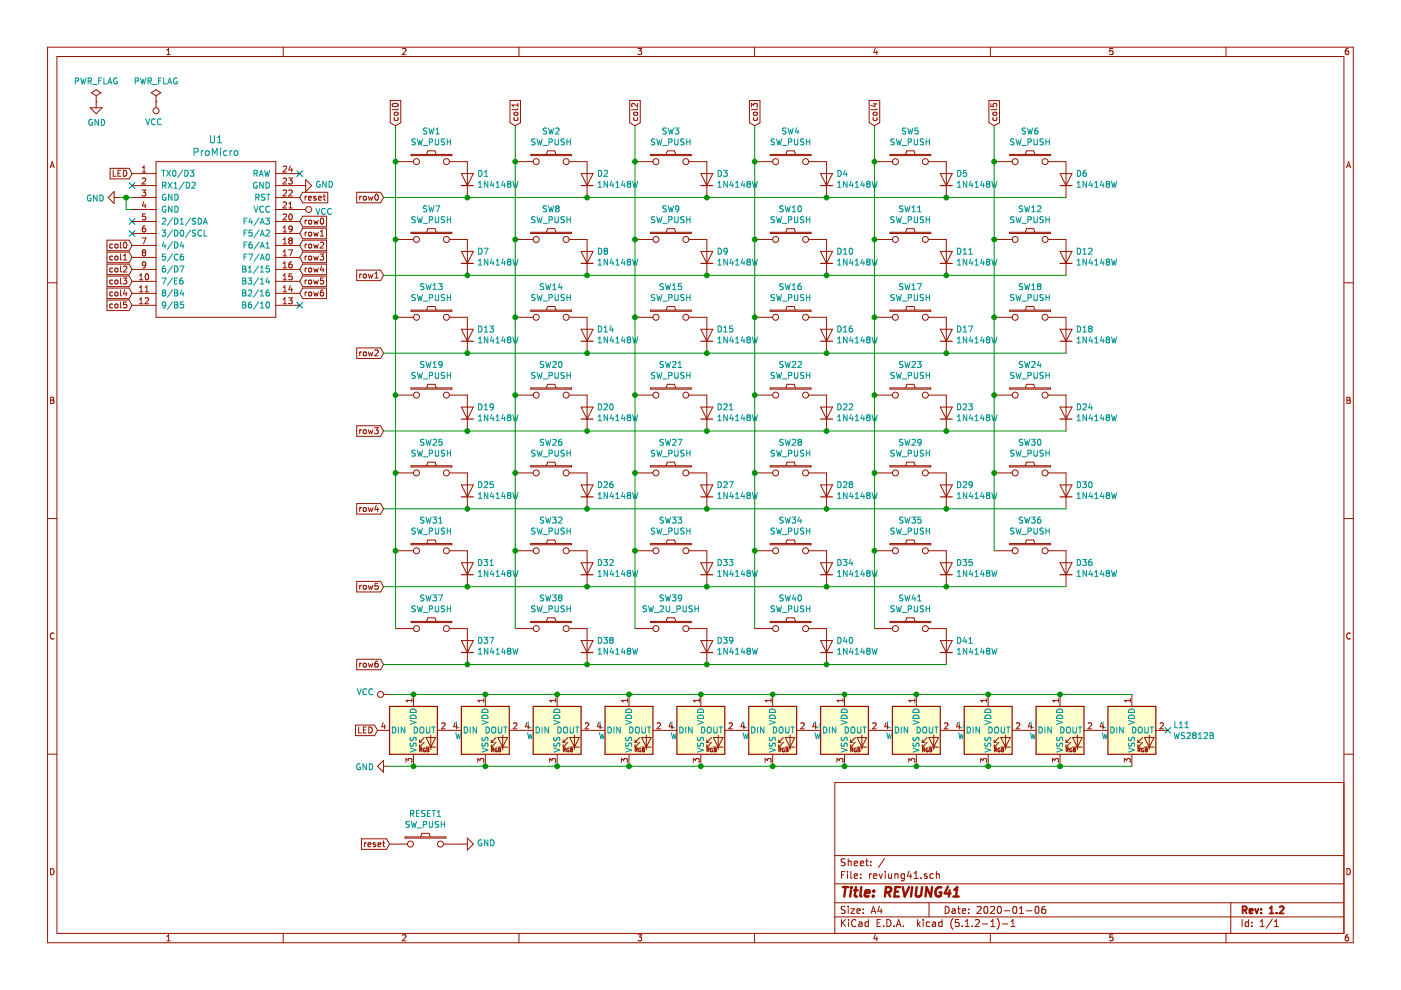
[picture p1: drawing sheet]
EESchema Schematic File Version 4
LIBS:reviung41-cache
EELAYER 29 0
EELAYER END
$Descr A4 11693 8268
encoding utf-8
Sheet 1 1
Title "REVIUNG41"
Date "2020-01-06"
Rev "1.2"
Comp ""
Comment1 ""
Comment2 ""
Comment3 ""
Comment4 ""
$EndDescr
$Comp
L power:PWR_FLAG #FLG01
U 1 1
P 800 850
F 0 "#FLG01" H 800 925 50  0001 C CNN
F 1 "PWR_FLAG" H 800 1023 50  0000 C CNN
F 2 "" H 800 850 50  0001 C CNN
F 3 "~" H 800 850 50  0001 C CNN
	1    800  850 
	1    0    0    -1  
$EndComp
$Comp
L power:GND #PWR01
U 1 1
P 800 850
F 0 "#PWR01" H 800 600 50  0001 C CNN
F 1 "GND" H 805 677 50  0000 C CNN
F 2 "" H 800 850 50  0001 C CNN
F 3 "" H 800 850 50  0001 C CNN
	1    800  850 
	1    0    0    -1  
$EndComp
$Comp
L power:PWR_FLAG #FLG02
U 1 1
P 1300 850
F 0 "#FLG02" H 1300 925 50  0001 C CNN
F 1 "PWR_FLAG" H 1300 1023 50  0000 C CNN
F 2 "" H 1300 850 50  0001 C CNN
F 3 "~" H 1300 850 50  0001 C CNN
	1    1300 850 
	1    0    0    -1  
$EndComp
$Comp
L power:VCC #PWR02
U 1 1
P 1300 850
F 0 "#PWR02" H 1300 700 50  0001 C CNN
F 1 "VCC" H 1318 1023 50  0000 C CNN
F 2 "" H 1300 850 50  0001 C CNN
F 3 "" H 1300 850 50  0001 C CNN
	1    1300 850 
	-1   0    0    1   
$EndComp
$Comp
L _reviung-kbd:ProMicro U1
U 1 1
P 1800 2200
F 0 "U1" H 1800 3237 60  0000 C CNN
F 1 "ProMicro" H 1800 3131 60  0000 C CNN
F 2 "_reviung-kbd:ProMicro" H 1900 1150 60  0001 C CNN
F 3 "" H 1900 1150 60  0000 C CNN
	1    1800 2200
	1    0    0    -1  
$EndComp
$Comp
L power:GND #PWR03
U 1 1
P 2500 1550
F 0 "#PWR03" H 2500 1300 50  0001 C CNN
F 1 "GND" V 2505 1422 50  0000 R CNN
F 2 "" H 2500 1550 50  0001 C CNN
F 3 "" H 2500 1550 50  0001 C CNN
	1    2500 1550
	0    -1   -1   0   
$EndComp
$Comp
L power:VCC #PWR05
U 1 1
P 2500 1750
F 0 "#PWR05" H 2500 1600 50  0001 C CNN
F 1 "VCC" V 2517 1878 50  0000 L CNN
F 2 "" H 2500 1750 50  0001 C CNN
F 3 "" H 2500 1750 50  0001 C CNN
	1    2500 1750
	0    1    1    0   
$EndComp
Wire Wire Line
	1100 1650 1050 1650
$Comp
L power:GND #PWR04
U 1 1
P 1000 1650
F 0 "#PWR04" H 1000 1400 50  0001 C CNN
F 1 "GND" V 1005 1522 50  0000 R CNN
F 2 "" H 1000 1650 50  0001 C CNN
F 3 "" H 1000 1650 50  0001 C CNN
	1    1000 1650
	0    1    1    0   
$EndComp
Wire Wire Line
	1100 1750 1050 1750
Wire Wire Line
	1050 1750 1050 1650
Connection ~ 1050 1650
Wire Wire Line
	1050 1650 1000 1650
$Comp
L Diode:1N4148W D4
U 1 1
P 6900 1500
F 0 "D4" V 6946 1420 50  0000 R CNN
F 1 "1N4148W" V 6855 1420 50  0000 R CNN
F 2 "_reviung-kbd:D3_SMD_1side" H 6900 1325 50  0001 C CNN
F 3 "https://www.vishay.com/docs/85748/1n4148w.pdf" H 6900 1500 50  0001 C CNN
	1    6900 1500
	0    -1   -1   0   
$EndComp
$Comp
L _reviung-kbd:SW_PUSH SW4
U 1 1
P 6600 1350
F 0 "SW4" H 6600 1605 50  0000 C CNN
F 1 "SW_PUSH" H 6600 1514 50  0000 C CNN
F 2 "_reviung-kbd:MXOnly-1U-Hotswap" H 6600 1350 50  0001 C CNN
F 3 "" H 6600 1350 50  0000 C CNN
	1    6600 1350
	1    0    0    -1  
$EndComp
$Comp
L Diode:1N4148W D3
U 1 1
P 5900 1500
F 0 "D3" V 5946 1420 50  0000 R CNN
F 1 "1N4148W" V 5855 1420 50  0000 R CNN
F 2 "_reviung-kbd:D3_SMD_1side" H 5900 1325 50  0001 C CNN
F 3 "https://www.vishay.com/docs/85748/1n4148w.pdf" H 5900 1500 50  0001 C CNN
	1    5900 1500
	0    -1   -1   0   
$EndComp
$Comp
L _reviung-kbd:SW_PUSH SW3
U 1 1
P 5600 1350
F 0 "SW3" H 5600 1605 50  0000 C CNN
F 1 "SW_PUSH" H 5600 1514 50  0000 C CNN
F 2 "_reviung-kbd:MXOnly-1U-Hotswap" H 5600 1350 50  0001 C CNN
F 3 "" H 5600 1350 50  0000 C CNN
	1    5600 1350
	1    0    0    -1  
$EndComp
$Comp
L Diode:1N4148W D2
U 1 1
P 4900 1500
F 0 "D2" V 4946 1420 50  0000 R CNN
F 1 "1N4148W" V 4855 1420 50  0000 R CNN
F 2 "_reviung-kbd:D3_SMD_1side" H 4900 1325 50  0001 C CNN
F 3 "https://www.vishay.com/docs/85748/1n4148w.pdf" H 4900 1500 50  0001 C CNN
	1    4900 1500
	0    -1   -1   0   
$EndComp
$Comp
L _reviung-kbd:SW_PUSH SW2
U 1 1
P 4600 1350
F 0 "SW2" H 4600 1605 50  0000 C CNN
F 1 "SW_PUSH" H 4600 1514 50  0000 C CNN
F 2 "_reviung-kbd:MXOnly-1U-Hotswap" H 4600 1350 50  0001 C CNN
F 3 "" H 4600 1350 50  0000 C CNN
	1    4600 1350
	1    0    0    -1  
$EndComp
$Comp
L Diode:1N4148W D1
U 1 1
P 3900 1500
F 0 "D1" V 3946 1420 50  0000 R CNN
F 1 "1N4148W" V 3855 1420 50  0000 R CNN
F 2 "_reviung-kbd:D3_SMD_1side" H 3900 1325 50  0001 C CNN
F 3 "https://www.vishay.com/docs/85748/1n4148w.pdf" H 3900 1500 50  0001 C CNN
	1    3900 1500
	0    -1   -1   0   
$EndComp
$Comp
L _reviung-kbd:SW_PUSH SW1
U 1 1
P 3600 1350
F 0 "SW1" H 3600 1605 50  0000 C CNN
F 1 "SW_PUSH" H 3600 1514 50  0000 C CNN
F 2 "_reviung-kbd:MXOnly-1U-Hotswap" H 3600 1350 50  0001 C CNN
F 3 "" H 3600 1350 50  0000 C CNN
	1    3600 1350
	1    0    0    -1  
$EndComp
$Comp
L _reviung-kbd:SW_PUSH SW5
U 1 1
P 7600 1350
F 0 "SW5" H 7600 1605 50  0000 C CNN
F 1 "SW_PUSH" H 7600 1514 50  0000 C CNN
F 2 "_reviung-kbd:MXOnly-1U-Hotswap" H 7600 1350 50  0001 C CNN
F 3 "" H 7600 1350 50  0000 C CNN
	1    7600 1350
	1    0    0    -1  
$EndComp
$Comp
L Diode:1N4148W D5
U 1 1
P 7900 1500
F 0 "D5" V 7946 1420 50  0000 R CNN
F 1 "1N4148W" V 7855 1420 50  0000 R CNN
F 2 "_reviung-kbd:D3_SMD_1side" H 7900 1325 50  0001 C CNN
F 3 "https://www.vishay.com/docs/85748/1n4148w.pdf" H 7900 1500 50  0001 C CNN
	1    7900 1500
	0    -1   -1   0   
$EndComp
$Comp
L _reviung-kbd:SW_PUSH SW6
U 1 1
P 8600 1350
F 0 "SW6" H 8600 1605 50  0000 C CNN
F 1 "SW_PUSH" H 8600 1514 50  0000 C CNN
F 2 "_reviung-kbd:MXOnly-1U-Hotswap" H 8600 1350 50  0001 C CNN
F 3 "" H 8600 1350 50  0000 C CNN
	1    8600 1350
	1    0    0    -1  
$EndComp
$Comp
L Diode:1N4148W D6
U 1 1
P 8900 1500
F 0 "D6" V 8946 1420 50  0000 R CNN
F 1 "1N4148W" V 8855 1420 50  0000 R CNN
F 2 "_reviung-kbd:D3_SMD_1side" H 8900 1325 50  0001 C CNN
F 3 "https://www.vishay.com/docs/85748/1n4148w.pdf" H 8900 1500 50  0001 C CNN
	1    8900 1500
	0    -1   -1   0   
$EndComp
$Comp
L Diode:1N4148W D10
U 1 1
P 6900 2150
F 0 "D10" V 6946 2070 50  0000 R CNN
F 1 "1N4148W" V 6855 2070 50  0000 R CNN
F 2 "_reviung-kbd:D3_SMD_1side" H 6900 1975 50  0001 C CNN
F 3 "https://www.vishay.com/docs/85748/1n4148w.pdf" H 6900 2150 50  0001 C CNN
	1    6900 2150
	0    -1   -1   0   
$EndComp
$Comp
L _reviung-kbd:SW_PUSH SW10
U 1 1
P 6600 2000
F 0 "SW10" H 6600 2255 50  0000 C CNN
F 1 "SW_PUSH" H 6600 2164 50  0000 C CNN
F 2 "_reviung-kbd:MXOnly-1U-Hotswap" H 6600 2000 50  0001 C CNN
F 3 "" H 6600 2000 50  0000 C CNN
	1    6600 2000
	1    0    0    -1  
$EndComp
$Comp
L Diode:1N4148W D9
U 1 1
P 5900 2150
F 0 "D9" V 5946 2070 50  0000 R CNN
F 1 "1N4148W" V 5855 2070 50  0000 R CNN
F 2 "_reviung-kbd:D3_SMD_1side" H 5900 1975 50  0001 C CNN
F 3 "https://www.vishay.com/docs/85748/1n4148w.pdf" H 5900 2150 50  0001 C CNN
	1    5900 2150
	0    -1   -1   0   
$EndComp
$Comp
L _reviung-kbd:SW_PUSH SW9
U 1 1
P 5600 2000
F 0 "SW9" H 5600 2255 50  0000 C CNN
F 1 "SW_PUSH" H 5600 2164 50  0000 C CNN
F 2 "_reviung-kbd:MXOnly-1U-Hotswap" H 5600 2000 50  0001 C CNN
F 3 "" H 5600 2000 50  0000 C CNN
	1    5600 2000
	1    0    0    -1  
$EndComp
$Comp
L Diode:1N4148W D8
U 1 1
P 4900 2150
F 0 "D8" V 4946 2070 50  0000 R CNN
F 1 "1N4148W" V 4855 2070 50  0000 R CNN
F 2 "_reviung-kbd:D3_SMD_1side" H 4900 1975 50  0001 C CNN
F 3 "https://www.vishay.com/docs/85748/1n4148w.pdf" H 4900 2150 50  0001 C CNN
	1    4900 2150
	0    -1   -1   0   
$EndComp
$Comp
L _reviung-kbd:SW_PUSH SW8
U 1 1
P 4600 2000
F 0 "SW8" H 4600 2255 50  0000 C CNN
F 1 "SW_PUSH" H 4600 2164 50  0000 C CNN
F 2 "_reviung-kbd:MXOnly-1U-Hotswap" H 4600 2000 50  0001 C CNN
F 3 "" H 4600 2000 50  0000 C CNN
	1    4600 2000
	1    0    0    -1  
$EndComp
$Comp
L Diode:1N4148W D7
U 1 1
P 3900 2150
F 0 "D7" V 3946 2070 50  0000 R CNN
F 1 "1N4148W" V 3855 2070 50  0000 R CNN
F 2 "_reviung-kbd:D3_SMD_1side" H 3900 1975 50  0001 C CNN
F 3 "https://www.vishay.com/docs/85748/1n4148w.pdf" H 3900 2150 50  0001 C CNN
	1    3900 2150
	0    -1   -1   0   
$EndComp
$Comp
L _reviung-kbd:SW_PUSH SW7
U 1 1
P 3600 2000
F 0 "SW7" H 3600 2255 50  0000 C CNN
F 1 "SW_PUSH" H 3600 2164 50  0000 C CNN
F 2 "_reviung-kbd:MXOnly-1U-Hotswap" H 3600 2000 50  0001 C CNN
F 3 "" H 3600 2000 50  0000 C CNN
	1    3600 2000
	1    0    0    -1  
$EndComp
$Comp
L _reviung-kbd:SW_PUSH SW11
U 1 1
P 7600 2000
F 0 "SW11" H 7600 2255 50  0000 C CNN
F 1 "SW_PUSH" H 7600 2164 50  0000 C CNN
F 2 "_reviung-kbd:MXOnly-1U-Hotswap" H 7600 2000 50  0001 C CNN
F 3 "" H 7600 2000 50  0000 C CNN
	1    7600 2000
	1    0    0    -1  
$EndComp
$Comp
L Diode:1N4148W D11
U 1 1
P 7900 2150
F 0 "D11" V 7946 2070 50  0000 R CNN
F 1 "1N4148W" V 7855 2070 50  0000 R CNN
F 2 "_reviung-kbd:D3_SMD_1side" H 7900 1975 50  0001 C CNN
F 3 "https://www.vishay.com/docs/85748/1n4148w.pdf" H 7900 2150 50  0001 C CNN
	1    7900 2150
	0    -1   -1   0   
$EndComp
$Comp
L _reviung-kbd:SW_PUSH SW12
U 1 1
P 8600 2000
F 0 "SW12" H 8600 2255 50  0000 C CNN
F 1 "SW_PUSH" H 8600 2164 50  0000 C CNN
F 2 "_reviung-kbd:MXOnly-1U-Hotswap" H 8600 2000 50  0001 C CNN
F 3 "" H 8600 2000 50  0000 C CNN
	1    8600 2000
	1    0    0    -1  
$EndComp
$Comp
L Diode:1N4148W D12
U 1 1
P 8900 2150
F 0 "D12" V 8946 2070 50  0000 R CNN
F 1 "1N4148W" V 8855 2070 50  0000 R CNN
F 2 "_reviung-kbd:D3_SMD_1side" H 8900 1975 50  0001 C CNN
F 3 "https://www.vishay.com/docs/85748/1n4148w.pdf" H 8900 2150 50  0001 C CNN
	1    8900 2150
	0    -1   -1   0   
$EndComp
$Comp
L Diode:1N4148W D16
U 1 1
P 6900 2800
F 0 "D16" V 6946 2720 50  0000 R CNN
F 1 "1N4148W" V 6855 2720 50  0000 R CNN
F 2 "_reviung-kbd:D3_SMD_1side" H 6900 2625 50  0001 C CNN
F 3 "https://www.vishay.com/docs/85748/1n4148w.pdf" H 6900 2800 50  0001 C CNN
	1    6900 2800
	0    -1   -1   0   
$EndComp
$Comp
L _reviung-kbd:SW_PUSH SW16
U 1 1
P 6600 2650
F 0 "SW16" H 6600 2905 50  0000 C CNN
F 1 "SW_PUSH" H 6600 2814 50  0000 C CNN
F 2 "_reviung-kbd:MXOnly-1U-Hotswap" H 6600 2650 50  0001 C CNN
F 3 "" H 6600 2650 50  0000 C CNN
	1    6600 2650
	1    0    0    -1  
$EndComp
$Comp
L Diode:1N4148W D15
U 1 1
P 5900 2800
F 0 "D15" V 5946 2720 50  0000 R CNN
F 1 "1N4148W" V 5855 2720 50  0000 R CNN
F 2 "_reviung-kbd:D3_SMD_1side" H 5900 2625 50  0001 C CNN
F 3 "https://www.vishay.com/docs/85748/1n4148w.pdf" H 5900 2800 50  0001 C CNN
	1    5900 2800
	0    -1   -1   0   
$EndComp
$Comp
L _reviung-kbd:SW_PUSH SW15
U 1 1
P 5600 2650
F 0 "SW15" H 5600 2905 50  0000 C CNN
F 1 "SW_PUSH" H 5600 2814 50  0000 C CNN
F 2 "_reviung-kbd:MXOnly-1U-Hotswap" H 5600 2650 50  0001 C CNN
F 3 "" H 5600 2650 50  0000 C CNN
	1    5600 2650
	1    0    0    -1  
$EndComp
$Comp
L Diode:1N4148W D14
U 1 1
P 4900 2800
F 0 "D14" V 4946 2720 50  0000 R CNN
F 1 "1N4148W" V 4855 2720 50  0000 R CNN
F 2 "_reviung-kbd:D3_SMD_1side" H 4900 2625 50  0001 C CNN
F 3 "https://www.vishay.com/docs/85748/1n4148w.pdf" H 4900 2800 50  0001 C CNN
	1    4900 2800
	0    -1   -1   0   
$EndComp
$Comp
L _reviung-kbd:SW_PUSH SW14
U 1 1
P 4600 2650
F 0 "SW14" H 4600 2905 50  0000 C CNN
F 1 "SW_PUSH" H 4600 2814 50  0000 C CNN
F 2 "_reviung-kbd:MXOnly-1U-Hotswap" H 4600 2650 50  0001 C CNN
F 3 "" H 4600 2650 50  0000 C CNN
	1    4600 2650
	1    0    0    -1  
$EndComp
$Comp
L Diode:1N4148W D13
U 1 1
P 3900 2800
F 0 "D13" V 3946 2720 50  0000 R CNN
F 1 "1N4148W" V 3855 2720 50  0000 R CNN
F 2 "_reviung-kbd:D3_SMD_1side" H 3900 2625 50  0001 C CNN
F 3 "https://www.vishay.com/docs/85748/1n4148w.pdf" H 3900 2800 50  0001 C CNN
	1    3900 2800
	0    -1   -1   0   
$EndComp
$Comp
L _reviung-kbd:SW_PUSH SW13
U 1 1
P 3600 2650
F 0 "SW13" H 3600 2905 50  0000 C CNN
F 1 "SW_PUSH" H 3600 2814 50  0000 C CNN
F 2 "_reviung-kbd:MXOnly-1U-Hotswap" H 3600 2650 50  0001 C CNN
F 3 "" H 3600 2650 50  0000 C CNN
	1    3600 2650
	1    0    0    -1  
$EndComp
$Comp
L _reviung-kbd:SW_PUSH SW17
U 1 1
P 7600 2650
F 0 "SW17" H 7600 2905 50  0000 C CNN
F 1 "SW_PUSH" H 7600 2814 50  0000 C CNN
F 2 "_reviung-kbd:MXOnly-1U-Hotswap" H 7600 2650 50  0001 C CNN
F 3 "" H 7600 2650 50  0000 C CNN
	1    7600 2650
	1    0    0    -1  
$EndComp
$Comp
L Diode:1N4148W D17
U 1 1
P 7900 2800
F 0 "D17" V 7946 2720 50  0000 R CNN
F 1 "1N4148W" V 7855 2720 50  0000 R CNN
F 2 "_reviung-kbd:D3_SMD_1side" H 7900 2625 50  0001 C CNN
F 3 "https://www.vishay.com/docs/85748/1n4148w.pdf" H 7900 2800 50  0001 C CNN
	1    7900 2800
	0    -1   -1   0   
$EndComp
$Comp
L _reviung-kbd:SW_PUSH SW18
U 1 1
P 8600 2650
F 0 "SW18" H 8600 2905 50  0000 C CNN
F 1 "SW_PUSH" H 8600 2814 50  0000 C CNN
F 2 "_reviung-kbd:MXOnly-1U-Hotswap" H 8600 2650 50  0001 C CNN
F 3 "" H 8600 2650 50  0000 C CNN
	1    8600 2650
	1    0    0    -1  
$EndComp
$Comp
L Diode:1N4148W D18
U 1 1
P 8900 2800
F 0 "D18" V 8946 2720 50  0000 R CNN
F 1 "1N4148W" V 8855 2720 50  0000 R CNN
F 2 "_reviung-kbd:D3_SMD_1side" H 8900 2625 50  0001 C CNN
F 3 "https://www.vishay.com/docs/85748/1n4148w.pdf" H 8900 2800 50  0001 C CNN
	1    8900 2800
	0    -1   -1   0   
$EndComp
$Comp
L Diode:1N4148W D22
U 1 1
P 6900 3450
F 0 "D22" V 6946 3370 50  0000 R CNN
F 1 "1N4148W" V 6855 3370 50  0000 R CNN
F 2 "_reviung-kbd:D3_SMD_1side" H 6900 3275 50  0001 C CNN
F 3 "https://www.vishay.com/docs/85748/1n4148w.pdf" H 6900 3450 50  0001 C CNN
	1    6900 3450
	0    -1   -1   0   
$EndComp
$Comp
L _reviung-kbd:SW_PUSH SW22
U 1 1
P 6600 3300
F 0 "SW22" H 6600 3555 50  0000 C CNN
F 1 "SW_PUSH" H 6600 3464 50  0000 C CNN
F 2 "_reviung-kbd:MXOnly-1U-Hotswap" H 6600 3300 50  0001 C CNN
F 3 "" H 6600 3300 50  0000 C CNN
	1    6600 3300
	1    0    0    -1  
$EndComp
$Comp
L Diode:1N4148W D21
U 1 1
P 5900 3450
F 0 "D21" V 5946 3370 50  0000 R CNN
F 1 "1N4148W" V 5855 3370 50  0000 R CNN
F 2 "_reviung-kbd:D3_SMD_1side" H 5900 3275 50  0001 C CNN
F 3 "https://www.vishay.com/docs/85748/1n4148w.pdf" H 5900 3450 50  0001 C CNN
	1    5900 3450
	0    -1   -1   0   
$EndComp
$Comp
L _reviung-kbd:SW_PUSH SW21
U 1 1
P 5600 3300
F 0 "SW21" H 5600 3555 50  0000 C CNN
F 1 "SW_PUSH" H 5600 3464 50  0000 C CNN
F 2 "_reviung-kbd:MXOnly-1U-Hotswap" H 5600 3300 50  0001 C CNN
F 3 "" H 5600 3300 50  0000 C CNN
	1    5600 3300
	1    0    0    -1  
$EndComp
$Comp
L Diode:1N4148W D20
U 1 1
P 4900 3450
F 0 "D20" V 4946 3370 50  0000 R CNN
F 1 "1N4148W" V 4855 3370 50  0000 R CNN
F 2 "_reviung-kbd:D3_SMD_1side" H 4900 3275 50  0001 C CNN
F 3 "https://www.vishay.com/docs/85748/1n4148w.pdf" H 4900 3450 50  0001 C CNN
	1    4900 3450
	0    -1   -1   0   
$EndComp
$Comp
L _reviung-kbd:SW_PUSH SW20
U 1 1
P 4600 3300
F 0 "SW20" H 4600 3555 50  0000 C CNN
F 1 "SW_PUSH" H 4600 3464 50  0000 C CNN
F 2 "_reviung-kbd:MXOnly-1U-Hotswap" H 4600 3300 50  0001 C CNN
F 3 "" H 4600 3300 50  0000 C CNN
	1    4600 3300
	1    0    0    -1  
$EndComp
$Comp
L Diode:1N4148W D19
U 1 1
P 3900 3450
F 0 "D19" V 3946 3370 50  0000 R CNN
F 1 "1N4148W" V 3855 3370 50  0000 R CNN
F 2 "_reviung-kbd:D3_SMD_1side" H 3900 3275 50  0001 C CNN
F 3 "https://www.vishay.com/docs/85748/1n4148w.pdf" H 3900 3450 50  0001 C CNN
	1    3900 3450
	0    -1   -1   0   
$EndComp
$Comp
L _reviung-kbd:SW_PUSH SW19
U 1 1
P 3600 3300
F 0 "SW19" H 3600 3555 50  0000 C CNN
F 1 "SW_PUSH" H 3600 3464 50  0000 C CNN
F 2 "_reviung-kbd:MXOnly-1U-Hotswap" H 3600 3300 50  0001 C CNN
F 3 "" H 3600 3300 50  0000 C CNN
	1    3600 3300
	1    0    0    -1  
$EndComp
$Comp
L _reviung-kbd:SW_PUSH SW23
U 1 1
P 7600 3300
F 0 "SW23" H 7600 3555 50  0000 C CNN
F 1 "SW_PUSH" H 7600 3464 50  0000 C CNN
F 2 "_reviung-kbd:MXOnly-1U-Hotswap" H 7600 3300 50  0001 C CNN
F 3 "" H 7600 3300 50  0000 C CNN
	1    7600 3300
	1    0    0    -1  
$EndComp
$Comp
L Diode:1N4148W D23
U 1 1
P 7900 3450
F 0 "D23" V 7946 3370 50  0000 R CNN
F 1 "1N4148W" V 7855 3370 50  0000 R CNN
F 2 "_reviung-kbd:D3_SMD_1side" H 7900 3275 50  0001 C CNN
F 3 "https://www.vishay.com/docs/85748/1n4148w.pdf" H 7900 3450 50  0001 C CNN
	1    7900 3450
	0    -1   -1   0   
$EndComp
$Comp
L _reviung-kbd:SW_PUSH SW24
U 1 1
P 8600 3300
F 0 "SW24" H 8600 3555 50  0000 C CNN
F 1 "SW_PUSH" H 8600 3464 50  0000 C CNN
F 2 "_reviung-kbd:MXOnly-1U-Hotswap" H 8600 3300 50  0001 C CNN
F 3 "" H 8600 3300 50  0000 C CNN
	1    8600 3300
	1    0    0    -1  
$EndComp
$Comp
L Diode:1N4148W D24
U 1 1
P 8900 3450
F 0 "D24" V 8946 3370 50  0000 R CNN
F 1 "1N4148W" V 8855 3370 50  0000 R CNN
F 2 "_reviung-kbd:D3_SMD_1side" H 8900 3275 50  0001 C CNN
F 3 "https://www.vishay.com/docs/85748/1n4148w.pdf" H 8900 3450 50  0001 C CNN
	1    8900 3450
	0    -1   -1   0   
$EndComp
$Comp
L Diode:1N4148W D28
U 1 1
P 6900 4100
F 0 "D28" V 6946 4020 50  0000 R CNN
F 1 "1N4148W" V 6855 4020 50  0000 R CNN
F 2 "_reviung-kbd:D3_SMD_1side" H 6900 3925 50  0001 C CNN
F 3 "https://www.vishay.com/docs/85748/1n4148w.pdf" H 6900 4100 50  0001 C CNN
	1    6900 4100
	0    -1   -1   0   
$EndComp
$Comp
L _reviung-kbd:SW_PUSH SW28
U 1 1
P 6600 3950
F 0 "SW28" H 6600 4205 50  0000 C CNN
F 1 "SW_PUSH" H 6600 4114 50  0000 C CNN
F 2 "_reviung-kbd:MXOnly-1U-Hotswap" H 6600 3950 50  0001 C CNN
F 3 "" H 6600 3950 50  0000 C CNN
	1    6600 3950
	1    0    0    -1  
$EndComp
$Comp
L Diode:1N4148W D27
U 1 1
P 5900 4100
F 0 "D27" V 5946 4020 50  0000 R CNN
F 1 "1N4148W" V 5855 4020 50  0000 R CNN
F 2 "_reviung-kbd:D3_SMD_1side" H 5900 3925 50  0001 C CNN
F 3 "https://www.vishay.com/docs/85748/1n4148w.pdf" H 5900 4100 50  0001 C CNN
	1    5900 4100
	0    -1   -1   0   
$EndComp
$Comp
L _reviung-kbd:SW_PUSH SW27
U 1 1
P 5600 3950
F 0 "SW27" H 5600 4205 50  0000 C CNN
F 1 "SW_PUSH" H 5600 4114 50  0000 C CNN
F 2 "_reviung-kbd:MXOnly-1U-Hotswap" H 5600 3950 50  0001 C CNN
F 3 "" H 5600 3950 50  0000 C CNN
	1    5600 3950
	1    0    0    -1  
$EndComp
$Comp
L Diode:1N4148W D26
U 1 1
P 4900 4100
F 0 "D26" V 4946 4020 50  0000 R CNN
F 1 "1N4148W" V 4855 4020 50  0000 R CNN
F 2 "_reviung-kbd:D3_SMD_1side" H 4900 3925 50  0001 C CNN
F 3 "https://www.vishay.com/docs/85748/1n4148w.pdf" H 4900 4100 50  0001 C CNN
	1    4900 4100
	0    -1   -1   0   
$EndComp
$Comp
L _reviung-kbd:SW_PUSH SW26
U 1 1
P 4600 3950
F 0 "SW26" H 4600 4205 50  0000 C CNN
F 1 "SW_PUSH" H 4600 4114 50  0000 C CNN
F 2 "_reviung-kbd:MXOnly-1U-Hotswap" H 4600 3950 50  0001 C CNN
F 3 "" H 4600 3950 50  0000 C CNN
	1    4600 3950
	1    0    0    -1  
$EndComp
$Comp
L Diode:1N4148W D25
U 1 1
P 3900 4100
F 0 "D25" V 3946 4020 50  0000 R CNN
F 1 "1N4148W" V 3855 4020 50  0000 R CNN
F 2 "_reviung-kbd:D3_SMD_1side" H 3900 3925 50  0001 C CNN
F 3 "https://www.vishay.com/docs/85748/1n4148w.pdf" H 3900 4100 50  0001 C CNN
	1    3900 4100
	0    -1   -1   0   
$EndComp
$Comp
L _reviung-kbd:SW_PUSH SW25
U 1 1
P 3600 3950
F 0 "SW25" H 3600 4205 50  0000 C CNN
F 1 "SW_PUSH" H 3600 4114 50  0000 C CNN
F 2 "_reviung-kbd:MXOnly-1U-Hotswap" H 3600 3950 50  0001 C CNN
F 3 "" H 3600 3950 50  0000 C CNN
	1    3600 3950
	1    0    0    -1  
$EndComp
$Comp
L _reviung-kbd:SW_PUSH SW29
U 1 1
P 7600 3950
F 0 "SW29" H 7600 4205 50  0000 C CNN
F 1 "SW_PUSH" H 7600 4114 50  0000 C CNN
F 2 "_reviung-kbd:MXOnly-1U-Hotswap" H 7600 3950 50  0001 C CNN
F 3 "" H 7600 3950 50  0000 C CNN
	1    7600 3950
	1    0    0    -1  
$EndComp
$Comp
L Diode:1N4148W D29
U 1 1
P 7900 4100
F 0 "D29" V 7946 4020 50  0000 R CNN
F 1 "1N4148W" V 7855 4020 50  0000 R CNN
F 2 "_reviung-kbd:D3_SMD_1side" H 7900 3925 50  0001 C CNN
F 3 "https://www.vishay.com/docs/85748/1n4148w.pdf" H 7900 4100 50  0001 C CNN
	1    7900 4100
	0    -1   -1   0   
$EndComp
$Comp
L _reviung-kbd:SW_PUSH SW30
U 1 1
P 8600 3950
F 0 "SW30" H 8600 4205 50  0000 C CNN
F 1 "SW_PUSH" H 8600 4114 50  0000 C CNN
F 2 "_reviung-kbd:MXOnly-1U-Hotswap" H 8600 3950 50  0001 C CNN
F 3 "" H 8600 3950 50  0000 C CNN
	1    8600 3950
	1    0    0    -1  
$EndComp
$Comp
L Diode:1N4148W D30
U 1 1
P 8900 4100
F 0 "D30" V 8946 4020 50  0000 R CNN
F 1 "1N4148W" V 8855 4020 50  0000 R CNN
F 2 "_reviung-kbd:D3_SMD_1side" H 8900 3925 50  0001 C CNN
F 3 "https://www.vishay.com/docs/85748/1n4148w.pdf" H 8900 4100 50  0001 C CNN
	1    8900 4100
	0    -1   -1   0   
$EndComp
$Comp
L Diode:1N4148W D34
U 1 1
P 6900 4750
F 0 "D34" V 6946 4670 50  0000 R CNN
F 1 "1N4148W" V 6855 4670 50  0000 R CNN
F 2 "_reviung-kbd:D3_SMD_1side" H 6900 4575 50  0001 C CNN
F 3 "https://www.vishay.com/docs/85748/1n4148w.pdf" H 6900 4750 50  0001 C CNN
	1    6900 4750
	0    -1   -1   0   
$EndComp
$Comp
L _reviung-kbd:SW_PUSH SW34
U 1 1
P 6600 4600
F 0 "SW34" H 6600 4855 50  0000 C CNN
F 1 "SW_PUSH" H 6600 4764 50  0000 C CNN
F 2 "_reviung-kbd:MXOnly-1U-Hotswap" H 6600 4600 50  0001 C CNN
F 3 "" H 6600 4600 50  0000 C CNN
	1    6600 4600
	1    0    0    -1  
$EndComp
$Comp
L Diode:1N4148W D33
U 1 1
P 5900 4750
F 0 "D33" V 5946 4670 50  0000 R CNN
F 1 "1N4148W" V 5855 4670 50  0000 R CNN
F 2 "_reviung-kbd:D3_SMD_1side" H 5900 4575 50  0001 C CNN
F 3 "https://www.vishay.com/docs/85748/1n4148w.pdf" H 5900 4750 50  0001 C CNN
	1    5900 4750
	0    -1   -1   0   
$EndComp
$Comp
L _reviung-kbd:SW_PUSH SW33
U 1 1
P 5600 4600
F 0 "SW33" H 5600 4855 50  0000 C CNN
F 1 "SW_PUSH" H 5600 4764 50  0000 C CNN
F 2 "_reviung-kbd:MXOnly-1U-Hotswap" H 5600 4600 50  0001 C CNN
F 3 "" H 5600 4600 50  0000 C CNN
	1    5600 4600
	1    0    0    -1  
$EndComp
$Comp
L Diode:1N4148W D32
U 1 1
P 4900 4750
F 0 "D32" V 4946 4670 50  0000 R CNN
F 1 "1N4148W" V 4855 4670 50  0000 R CNN
F 2 "_reviung-kbd:D3_SMD_1side" H 4900 4575 50  0001 C CNN
F 3 "https://www.vishay.com/docs/85748/1n4148w.pdf" H 4900 4750 50  0001 C CNN
	1    4900 4750
	0    -1   -1   0   
$EndComp
$Comp
L _reviung-kbd:SW_PUSH SW32
U 1 1
P 4600 4600
F 0 "SW32" H 4600 4855 50  0000 C CNN
F 1 "SW_PUSH" H 4600 4764 50  0000 C CNN
F 2 "_reviung-kbd:MXOnly-1U-Hotswap" H 4600 4600 50  0001 C CNN
F 3 "" H 4600 4600 50  0000 C CNN
	1    4600 4600
	1    0    0    -1  
$EndComp
$Comp
L Diode:1N4148W D31
U 1 1
P 3900 4750
F 0 "D31" V 3946 4670 50  0000 R CNN
F 1 "1N4148W" V 3855 4670 50  0000 R CNN
F 2 "_reviung-kbd:D3_SMD_1side" H 3900 4575 50  0001 C CNN
F 3 "https://www.vishay.com/docs/85748/1n4148w.pdf" H 3900 4750 50  0001 C CNN
	1    3900 4750
	0    -1   -1   0   
$EndComp
$Comp
L _reviung-kbd:SW_PUSH SW31
U 1 1
P 3600 4600
F 0 "SW31" H 3600 4855 50  0000 C CNN
F 1 "SW_PUSH" H 3600 4764 50  0000 C CNN
F 2 "_reviung-kbd:MXOnly-1U-Hotswap" H 3600 4600 50  0001 C CNN
F 3 "" H 3600 4600 50  0000 C CNN
	1    3600 4600
	1    0    0    -1  
$EndComp
$Comp
L _reviung-kbd:SW_PUSH SW35
U 1 1
P 7600 4600
F 0 "SW35" H 7600 4855 50  0000 C CNN
F 1 "SW_PUSH" H 7600 4764 50  0000 C CNN
F 2 "_reviung-kbd:MXOnly-1U-Hotswap" H 7600 4600 50  0001 C CNN
F 3 "" H 7600 4600 50  0000 C CNN
	1    7600 4600
	1    0    0    -1  
$EndComp
$Comp
L Diode:1N4148W D35
U 1 1
P 7900 4750
F 0 "D35" V 7946 4670 50  0000 R CNN
F 1 "1N4148W" V 7855 4670 50  0000 R CNN
F 2 "_reviung-kbd:D3_SMD_1side" H 7900 4575 50  0001 C CNN
F 3 "https://www.vishay.com/docs/85748/1n4148w.pdf" H 7900 4750 50  0001 C CNN
	1    7900 4750
	0    -1   -1   0   
$EndComp
$Comp
L _reviung-kbd:SW_PUSH SW36
U 1 1
P 8600 4600
F 0 "SW36" H 8600 4855 50  0000 C CNN
F 1 "SW_PUSH" H 8600 4764 50  0000 C CNN
F 2 "_reviung-kbd:MXOnly-1U-Hotswap" H 8600 4600 50  0001 C CNN
F 3 "" H 8600 4600 50  0000 C CNN
	1    8600 4600
	1    0    0    -1  
$EndComp
$Comp
L Diode:1N4148W D36
U 1 1
P 8900 4750
F 0 "D36" V 8946 4670 50  0000 R CNN
F 1 "1N4148W" V 8855 4670 50  0000 R CNN
F 2 "_reviung-kbd:D3_SMD_1side" H 8900 4575 50  0001 C CNN
F 3 "https://www.vishay.com/docs/85748/1n4148w.pdf" H 8900 4750 50  0001 C CNN
	1    8900 4750
	0    -1   -1   0   
$EndComp
$Comp
L Diode:1N4148W D40
U 1 1
P 6900 5400
F 0 "D40" V 6946 5320 50  0000 R CNN
F 1 "1N4148W" V 6855 5320 50  0000 R CNN
F 2 "_reviung-kbd:D3_SMD_1side" H 6900 5225 50  0001 C CNN
F 3 "https://www.vishay.com/docs/85748/1n4148w.pdf" H 6900 5400 50  0001 C CNN
	1    6900 5400
	0    -1   -1   0   
$EndComp
$Comp
L _reviung-kbd:SW_PUSH SW40
U 1 1
P 6600 5250
F 0 "SW40" H 6600 5505 50  0000 C CNN
F 1 "SW_PUSH" H 6600 5414 50  0000 C CNN
F 2 "_reviung-kbd:MXOnly-1U-Hotswap" H 6600 5250 50  0001 C CNN
F 3 "" H 6600 5250 50  0000 C CNN
	1    6600 5250
	1    0    0    -1  
$EndComp
$Comp
L Diode:1N4148W D39
U 1 1
P 5900 5400
F 0 "D39" V 5946 5320 50  0000 R CNN
F 1 "1N4148W" V 5855 5320 50  0000 R CNN
F 2 "_reviung-kbd:D3_SMD_1side" H 5900 5225 50  0001 C CNN
F 3 "https://www.vishay.com/docs/85748/1n4148w.pdf" H 5900 5400 50  0001 C CNN
	1    5900 5400
	0    -1   -1   0   
$EndComp
$Comp
L _reviung-kbd:SW_PUSH SW39
U 1 1
P 5600 5250
F 0 "SW39" H 5600 5505 50  0000 C CNN
F 1 "SW_2U_PUSH" H 5600 5414 50  0000 C CNN
F 2 "_reviung-kbd:MXOnly-2U-Hotswap-ReversedStabilizers" H 5600 5250 50  0001 C CNN
F 3 "" H 5600 5250 50  0000 C CNN
	1    5600 5250
	1    0    0    -1  
$EndComp
$Comp
L Diode:1N4148W D38
U 1 1
P 4900 5400
F 0 "D38" V 4946 5320 50  0000 R CNN
F 1 "1N4148W" V 4855 5320 50  0000 R CNN
F 2 "_reviung-kbd:D3_SMD_1side" H 4900 5225 50  0001 C CNN
F 3 "https://www.vishay.com/docs/85748/1n4148w.pdf" H 4900 5400 50  0001 C CNN
	1    4900 5400
	0    -1   -1   0   
$EndComp
$Comp
L _reviung-kbd:SW_PUSH SW38
U 1 1
P 4600 5250
F 0 "SW38" H 4600 5505 50  0000 C CNN
F 1 "SW_PUSH" H 4600 5414 50  0000 C CNN
F 2 "_reviung-kbd:MXOnly-1U-Hotswap" H 4600 5250 50  0001 C CNN
F 3 "" H 4600 5250 50  0000 C CNN
	1    4600 5250
	1    0    0    -1  
$EndComp
$Comp
L Diode:1N4148W D37
U 1 1
P 3900 5400
F 0 "D37" V 3946 5320 50  0000 R CNN
F 1 "1N4148W" V 3855 5320 50  0000 R CNN
F 2 "_reviung-kbd:D3_SMD_1side" H 3900 5225 50  0001 C CNN
F 3 "https://www.vishay.com/docs/85748/1n4148w.pdf" H 3900 5400 50  0001 C CNN
	1    3900 5400
	0    -1   -1   0   
$EndComp
$Comp
L _reviung-kbd:SW_PUSH SW37
U 1 1
P 3600 5250
F 0 "SW37" H 3600 5505 50  0000 C CNN
F 1 "SW_PUSH" H 3600 5414 50  0000 C CNN
F 2 "_reviung-kbd:MXOnly-1U-Hotswap" H 3600 5250 50  0001 C CNN
F 3 "" H 3600 5250 50  0000 C CNN
	1    3600 5250
	1    0    0    -1  
$EndComp
$Comp
L _reviung-kbd:SW_PUSH SW41
U 1 1
P 7600 5250
F 0 "SW41" H 7600 5505 50  0000 C CNN
F 1 "SW_PUSH" H 7600 5414 50  0000 C CNN
F 2 "_reviung-kbd:MXOnly-1U-Hotswap" H 7600 5250 50  0001 C CNN
F 3 "" H 7600 5250 50  0000 C CNN
	1    7600 5250
	1    0    0    -1  
$EndComp
$Comp
L Diode:1N4148W D41
U 1 1
P 7900 5400
F 0 "D41" V 7946 5320 50  0000 R CNN
F 1 "1N4148W" V 7855 5320 50  0000 R CNN
F 2 "_reviung-kbd:D3_SMD_1side" H 7900 5225 50  0001 C CNN
F 3 "https://www.vishay.com/docs/85748/1n4148w.pdf" H 7900 5400 50  0001 C CNN
	1    7900 5400
	0    -1   -1   0   
$EndComp
Wire Wire Line
	3300 1050 3300 1350
Wire Wire Line
	3300 1350 3300 2000
Connection ~ 3300 1350
Wire Wire Line
	3300 2000 3300 2650
Connection ~ 3300 2000
Wire Wire Line
	3300 2650 3300 3300
Connection ~ 3300 2650
Wire Wire Line
	3300 3300 3300 3950
Connection ~ 3300 3300
Wire Wire Line
	3300 3950 3300 4600
Connection ~ 3300 3950
Wire Wire Line
	3300 4600 3300 5250
Connection ~ 3300 4600
Wire Wire Line
	4300 1050 4300 1350
Wire Wire Line
	4300 1350 4300 2000
Connection ~ 4300 1350
Wire Wire Line
	4300 3300 4300 3950
Wire Wire Line
	4300 3950 4300 4600
Connection ~ 4300 3950
Wire Wire Line
	4300 4600 4300 5250
Connection ~ 4300 4600
Wire Wire Line
	4300 2000 4300 2650
Connection ~ 4300 2000
Wire Wire Line
	4300 2650 4300 3300
Connection ~ 4300 2650
Connection ~ 4300 3300
Wire Wire Line
	5300 1050 5300 1350
Wire Wire Line
	5300 1350 5300 2000
Connection ~ 5300 1350
Wire Wire Line
	5300 2000 5300 2650
Connection ~ 5300 2000
Wire Wire Line
	5300 2650 5300 3300
Connection ~ 5300 2650
Wire Wire Line
	5300 3300 5300 3950
Connection ~ 5300 3300
Wire Wire Line
	5300 3950 5300 4600
Connection ~ 5300 3950
Wire Wire Line
	5300 4600 5300 5250
Connection ~ 5300 4600
Wire Wire Line
	6300 1050 6300 1350
Wire Wire Line
	6300 1350 6300 2000
Connection ~ 6300 1350
Wire Wire Line
	6300 2000 6300 2650
Connection ~ 6300 2000
Wire Wire Line
	6300 2650 6300 3300
Connection ~ 6300 2650
Wire Wire Line
	6300 3300 6300 3950
Connection ~ 6300 3300
Wire Wire Line
	6300 3950 6300 4600
Connection ~ 6300 3950
Wire Wire Line
	6300 4600 6300 5250
Connection ~ 6300 4600
Wire Wire Line
	7300 1050 7300 1350
Wire Wire Line
	7300 1350 7300 2000
Connection ~ 7300 1350
Wire Wire Line
	7300 2000 7300 2650
Connection ~ 7300 2000
Wire Wire Line
	7300 2650 7300 3300
Connection ~ 7300 2650
Wire Wire Line
	7300 3300 7300 3950
Connection ~ 7300 3300
Wire Wire Line
	7300 3950 7300 4600
Connection ~ 7300 3950
Wire Wire Line
	7300 4600 7300 5250
Connection ~ 7300 4600
Wire Wire Line
	8300 1050 8300 1350
Wire Wire Line
	8300 1350 8300 2000
Connection ~ 8300 1350
Wire Wire Line
	8300 2000 8300 2650
Connection ~ 8300 2000
Wire Wire Line
	8300 2650 8300 3300
Connection ~ 8300 2650
Wire Wire Line
	8300 3300 8300 3950
Connection ~ 8300 3300
Wire Wire Line
	8300 4600 8300 3950
Connection ~ 8300 3950
Wire Wire Line
	3200 1650 3900 1650
Wire Wire Line
	3900 1650 4900 1650
Connection ~ 3900 1650
Wire Wire Line
	4900 1650 5900 1650
Connection ~ 4900 1650
Wire Wire Line
	5900 1650 6900 1650
Connection ~ 5900 1650
Wire Wire Line
	6900 1650 7900 1650
Connection ~ 6900 1650
Wire Wire Line
	7900 1650 8900 1650
Connection ~ 7900 1650
Wire Wire Line
	3200 2300 3900 2300
Wire Wire Line
	3900 2300 4900 2300
Connection ~ 3900 2300
Wire Wire Line
	5900 2300 6900 2300
Wire Wire Line
	6900 2300 7900 2300
Connection ~ 6900 2300
Wire Wire Line
	7900 2300 8900 2300
Connection ~ 7900 2300
Wire Wire Line
	4900 2300 5900 2300
Connection ~ 4900 2300
Connection ~ 5900 2300
Wire Wire Line
	3200 2950 3900 2950
Wire Wire Line
	3900 2950 4900 2950
Connection ~ 3900 2950
Wire Wire Line
	4900 2950 5900 2950
Connection ~ 4900 2950
Wire Wire Line
	5900 2950 6900 2950
Connection ~ 5900 2950
Wire Wire Line
	6900 2950 7900 2950
Connection ~ 6900 2950
Wire Wire Line
	7900 2950 8900 2950
Connection ~ 7900 2950
Wire Wire Line
	3200 3600 3900 3600
Wire Wire Line
	3900 3600 4900 3600
Connection ~ 3900 3600
Wire Wire Line
	4900 3600 5900 3600
Connection ~ 4900 3600
Wire Wire Line
	5900 3600 6900 3600
Connection ~ 5900 3600
Wire Wire Line
	6900 3600 7900 3600
Connection ~ 6900 3600
Wire Wire Line
	7900 3600 8900 3600
Connection ~ 7900 3600
Wire Wire Line
	3200 4250 3900 4250
Wire Wire Line
	3900 4250 4900 4250
Connection ~ 3900 4250
Wire Wire Line
	4900 4250 5900 4250
Connection ~ 4900 4250
Wire Wire Line
	5900 4250 6900 4250
Connection ~ 5900 4250
Wire Wire Line
	6900 4250 7900 4250
Connection ~ 6900 4250
Wire Wire Line
	7900 4250 8900 4250
Connection ~ 7900 4250
Wire Wire Line
	3200 4900 3900 4900
Wire Wire Line
	3900 4900 4900 4900
Connection ~ 3900 4900
Wire Wire Line
	4900 4900 5900 4900
Connection ~ 4900 4900
Wire Wire Line
	5900 4900 6900 4900
Connection ~ 5900 4900
Wire Wire Line
	6900 4900 7900 4900
Connection ~ 6900 4900
Wire Wire Line
	7900 4900 8900 4900
Connection ~ 7900 4900
Wire Wire Line
	3200 5550 3900 5550
Wire Wire Line
	3900 5550 4900 5550
Wire Wire Line
	4900 5550 5900 5550
Connection ~ 3900 5550
Connection ~ 4900 5550
Wire Wire Line
	5900 5550 6900 5550
Connection ~ 5900 5550
Wire Wire Line
	6900 5550 7900 5550
Connection ~ 6900 5550
$Comp
L power:GND #PWR08
U 1 1
P 3850 7050
F 0 "#PWR08" H 3850 6800 50  0001 C CNN
F 1 "GND" V 3855 6922 50  0000 R CNN
F 2 "" H 3850 7050 50  0001 C CNN
F 3 "" H 3850 7050 50  0001 C CNN
	1    3850 7050
	0    -1   -1   0   
$EndComp
$Comp
L power:VCC #PWR06
U 1 1
P 3250 5800
F 0 "#PWR06" H 3250 5650 50  0001 C CNN
F 1 "VCC" V 3267 5928 50  0000 L CNN
F 2 "" H 3250 5800 50  0001 C CNN
F 3 "" H 3250 5800 50  0001 C CNN
	1    3250 5800
	0    -1   -1   0   
$EndComp
$Comp
L power:GND #PWR07
U 1 1
P 3250 6400
F 0 "#PWR07" H 3250 6150 50  0001 C CNN
F 1 "GND" V 3255 6272 50  0000 R CNN
F 2 "" H 3250 6400 50  0001 C CNN
F 3 "" H 3250 6400 50  0001 C CNN
	1    3250 6400
	0    1    1    0   
$EndComp
NoConn ~ 1100 1550
NoConn ~ 1100 1850
NoConn ~ 1100 1950
NoConn ~ 2500 1450
NoConn ~ 2500 2550
Text GLabel 1100 1450 0    50   Input ~ 0
LED
Text GLabel 1100 2050 0    50   Input ~ 0
col0
Text GLabel 1100 2150 0    50   Input ~ 0
col1
Text GLabel 1100 2250 0    50   Input ~ 0
col2
Text GLabel 1100 2350 0    50   Input ~ 0
col3
Text GLabel 1100 2450 0    50   Input ~ 0
col4
Text GLabel 1100 2550 0    50   Input ~ 0
col5
Text GLabel 2500 1650 2    50   Input ~ 0
reset
Text GLabel 2500 1850 2    50   Input ~ 0
row0
Text GLabel 2500 1950 2    50   Input ~ 0
row1
Text GLabel 2500 2050 2    50   Input ~ 0
row2
Text GLabel 2500 2150 2    50   Input ~ 0
row3
Text GLabel 2500 2250 2    50   Input ~ 0
row4
Text GLabel 2500 2350 2    50   Input ~ 0
row5
Text GLabel 2500 2450 2    50   Input ~ 0
row6
Text GLabel 3200 1650 0    50   Input ~ 0
row0
Text GLabel 3200 2300 0    50   Input ~ 0
row1
Text GLabel 3200 2950 0    50   Input ~ 0
row2
Text GLabel 3200 3600 0    50   Input ~ 0
row3
Text GLabel 3200 4250 0    50   Input ~ 0
row4
Text GLabel 3200 4900 0    50   Input ~ 0
row5
Text GLabel 3200 5550 0    50   Input ~ 0
row6
Text GLabel 3300 1050 1    50   Input ~ 0
col0
Text GLabel 4300 1050 1    50   Input ~ 0
col1
Text GLabel 5300 1050 1    50   Input ~ 0
col2
Text GLabel 6300 1050 1    50   Input ~ 0
col3
Text GLabel 7300 1050 1    50   Input ~ 0
col4
Text GLabel 8300 1050 1    50   Input ~ 0
col5
Text GLabel 3250 7050 0    50   Input ~ 0
reset
Text GLabel 3150 6100 0    50   Input ~ 0
LED
$Comp
L _reviung-kbd:SW_PUSH RESET1
U 1 1
P 3550 7050
F 0 "RESET1" H 3550 7305 50  0000 C CNN
F 1 "SW_PUSH" H 3550 7214 50  0000 C CNN
F 2 "_reviung-kbd:ResetSW_1side" H 3550 7050 50  0001 C CNN
F 3 "" H 3550 7050 50  0000 C CNN
	1    3550 7050
	1    0    0    -1  
$EndComp
$Comp
L LED:WS2812B L1
U 1 1
P 3450 6100
F 0 "L1" H 3794 6146 50  0000 L CNN
F 1 "WS2812B" H 3794 6055 50  0000 L CNN
F 2 "_reviung-kbd:LED_WS2812B_PLCC4_5.0x5.0mm_P3.2mm" H 3500 5800 50  0001 L TNN
F 3 "https://cdn-shop.adafruit.com/datasheets/WS2812B.pdf" H 3550 5725 50  0001 L TNN
	1    3450 6100
	1    0    0    -1  
$EndComp
$Comp
L LED:WS2812B L2
U 1 1
P 4050 6100
F 0 "L2" H 4394 6146 50  0000 L CNN
F 1 "WS2812B" H 4394 6055 50  0000 L CNN
F 2 "_reviung-kbd:LED_WS2812B_PLCC4_5.0x5.0mm_P3.2mm" H 4100 5800 50  0001 L TNN
F 3 "https://cdn-shop.adafruit.com/datasheets/WS2812B.pdf" H 4150 5725 50  0001 L TNN
	1    4050 6100
	1    0    0    -1  
$EndComp
$Comp
L LED:WS2812B L3
U 1 1
P 4650 6100
F 0 "L3" H 4994 6146 50  0000 L CNN
F 1 "WS2812B" H 4994 6055 50  0000 L CNN
F 2 "_reviung-kbd:LED_WS2812B_PLCC4_5.0x5.0mm_P3.2mm" H 4700 5800 50  0001 L TNN
F 3 "https://cdn-shop.adafruit.com/datasheets/WS2812B.pdf" H 4750 5725 50  0001 L TNN
	1    4650 6100
	1    0    0    -1  
$EndComp
$Comp
L LED:WS2812B L4
U 1 1
P 5250 6100
F 0 "L4" H 5594 6146 50  0000 L CNN
F 1 "WS2812B" H 5594 6055 50  0000 L CNN
F 2 "_reviung-kbd:LED_WS2812B_PLCC4_5.0x5.0mm_P3.2mm" H 5300 5800 50  0001 L TNN
F 3 "https://cdn-shop.adafruit.com/datasheets/WS2812B.pdf" H 5350 5725 50  0001 L TNN
	1    5250 6100
	1    0    0    -1  
$EndComp
$Comp
L LED:WS2812B L5
U 1 1
P 5850 6100
F 0 "L5" H 6194 6146 50  0000 L CNN
F 1 "WS2812B" H 6194 6055 50  0000 L CNN
F 2 "_reviung-kbd:LED_WS2812B_PLCC4_5.0x5.0mm_P3.2mm" H 5900 5800 50  0001 L TNN
F 3 "https://cdn-shop.adafruit.com/datasheets/WS2812B.pdf" H 5950 5725 50  0001 L TNN
	1    5850 6100
	1    0    0    -1  
$EndComp
$Comp
L LED:WS2812B L6
U 1 1
P 6450 6100
F 0 "L6" H 6794 6146 50  0000 L CNN
F 1 "WS2812B" H 6794 6055 50  0000 L CNN
F 2 "_reviung-kbd:LED_WS2812B_PLCC4_5.0x5.0mm_P3.2mm" H 6500 5800 50  0001 L TNN
F 3 "https://cdn-shop.adafruit.com/datasheets/WS2812B.pdf" H 6550 5725 50  0001 L TNN
	1    6450 6100
	1    0    0    -1  
$EndComp
$Comp
L LED:WS2812B L7
U 1 1
P 7050 6100
F 0 "L7" H 7394 6146 50  0000 L CNN
F 1 "WS2812B" H 7394 6055 50  0000 L CNN
F 2 "_reviung-kbd:LED_WS2812B_PLCC4_5.0x5.0mm_P3.2mm" H 7100 5800 50  0001 L TNN
F 3 "https://cdn-shop.adafruit.com/datasheets/WS2812B.pdf" H 7150 5725 50  0001 L TNN
	1    7050 6100
	1    0    0    -1  
$EndComp
$Comp
L LED:WS2812B L8
U 1 1
P 7650 6100
F 0 "L8" H 7994 6146 50  0000 L CNN
F 1 "WS2812B" H 7994 6055 50  0000 L CNN
F 2 "_reviung-kbd:LED_WS2812B_PLCC4_5.0x5.0mm_P3.2mm" H 7700 5800 50  0001 L TNN
F 3 "https://cdn-shop.adafruit.com/datasheets/WS2812B.pdf" H 7750 5725 50  0001 L TNN
	1    7650 6100
	1    0    0    -1  
$EndComp
$Comp
L LED:WS2812B L9
U 1 1
P 8250 6100
F 0 "L9" H 8594 6146 50  0000 L CNN
F 1 "WS2812B" H 8594 6055 50  0000 L CNN
F 2 "_reviung-kbd:LED_WS2812B_PLCC4_5.0x5.0mm_P3.2mm" H 8300 5800 50  0001 L TNN
F 3 "https://cdn-shop.adafruit.com/datasheets/WS2812B.pdf" H 8350 5725 50  0001 L TNN
	1    8250 6100
	1    0    0    -1  
$EndComp
$Comp
L LED:WS2812B L10
U 1 1
P 8850 6100
F 0 "L10" H 9194 6146 50  0000 L CNN
F 1 "WS2812B" H 9194 6055 50  0000 L CNN
F 2 "_reviung-kbd:LED_WS2812B_PLCC4_5.0x5.0mm_P3.2mm" H 8900 5800 50  0001 L TNN
F 3 "https://cdn-shop.adafruit.com/datasheets/WS2812B.pdf" H 8950 5725 50  0001 L TNN
	1    8850 6100
	1    0    0    -1  
$EndComp
$Comp
L LED:WS2812B L11
U 1 1
P 9450 6100
F 0 "L11" H 9794 6146 50  0000 L CNN
F 1 "WS2812B" H 9794 6055 50  0000 L CNN
F 2 "_reviung-kbd:LED_WS2812B_PLCC4_5.0x5.0mm_P3.2mm" H 9500 5800 50  0001 L TNN
F 3 "https://cdn-shop.adafruit.com/datasheets/WS2812B.pdf" H 9550 5725 50  0001 L TNN
	1    9450 6100
	1    0    0    -1  
$EndComp
NoConn ~ 9750 6100
Wire Wire Line
	3250 5800 3450 5800
Wire Wire Line
	3450 5800 4050 5800
Connection ~ 3450 5800
Wire Wire Line
	4050 5800 4650 5800
Connection ~ 4050 5800
Wire Wire Line
	4650 5800 5250 5800
Connection ~ 4650 5800
Wire Wire Line
	5250 5800 5850 5800
Connection ~ 5250 5800
Wire Wire Line
	5850 5800 6450 5800
Connection ~ 5850 5800
Wire Wire Line
	6450 5800 7050 5800
Connection ~ 6450 5800
Wire Wire Line
	7050 5800 7650 5800
Connection ~ 7050 5800
Wire Wire Line
	7650 5800 8250 5800
Connection ~ 7650 5800
Wire Wire Line
	8250 5800 8850 5800
Connection ~ 8250 5800
Wire Wire Line
	8850 5800 9450 5800
Connection ~ 8850 5800
Wire Wire Line
	3250 6400 3450 6400
Wire Wire Line
	4050 6400 3450 6400
Connection ~ 3450 6400
Wire Wire Line
	4050 6400 4650 6400
Connection ~ 4050 6400
Wire Wire Line
	4650 6400 5250 6400
Connection ~ 4650 6400
Wire Wire Line
	5250 6400 5850 6400
Connection ~ 5250 6400
Wire Wire Line
	5850 6400 6450 6400
Connection ~ 5850 6400
Wire Wire Line
	6450 6400 7050 6400
Connection ~ 6450 6400
Wire Wire Line
	7050 6400 7650 6400
Connection ~ 7050 6400
Wire Wire Line
	7650 6400 8250 6400
Connection ~ 7650 6400
Wire Wire Line
	8250 6400 8850 6400
Connection ~ 8250 6400
Wire Wire Line
	8850 6400 9450 6400
Connection ~ 8850 6400
$EndSCHEMATC
